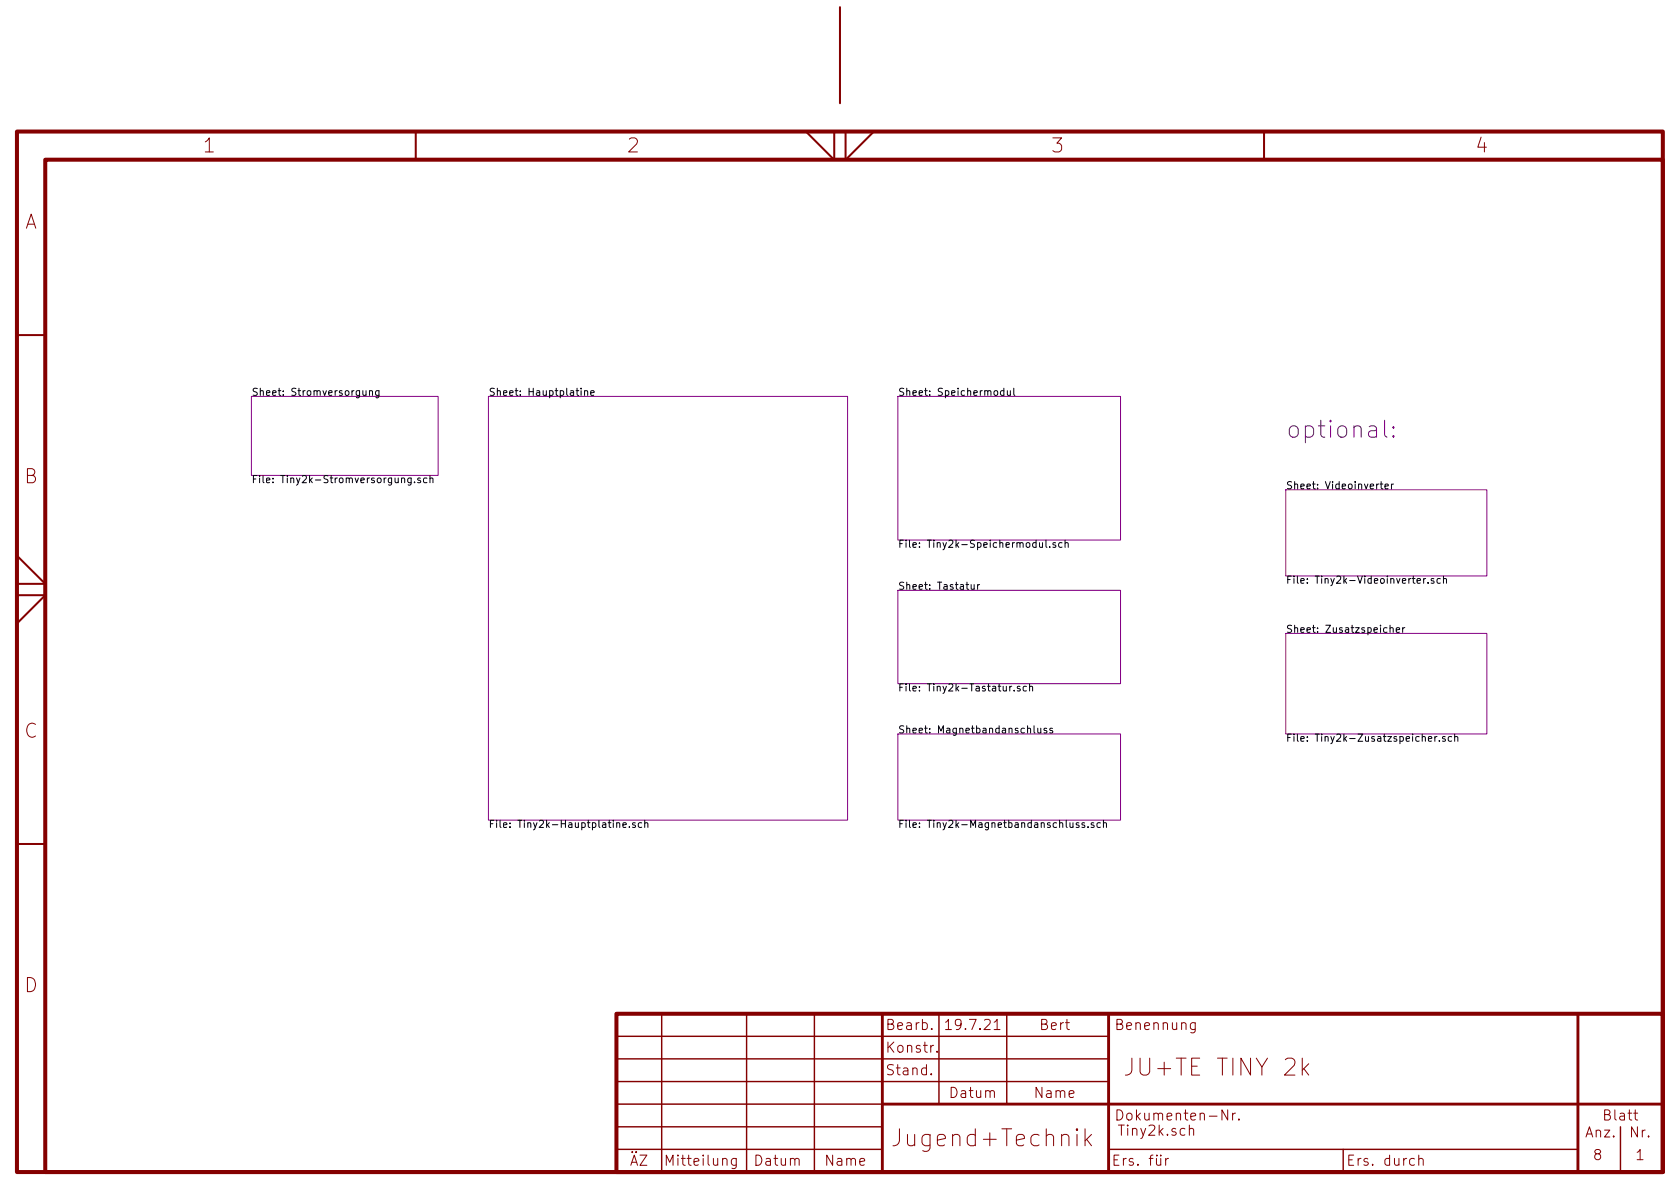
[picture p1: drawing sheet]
<svg xmlns="http://www.w3.org/2000/svg" width="297mm" height="210mm" viewBox="0 0 297 210" stroke-linecap="round" stroke-linejoin="round" font-family="sans-serif">
<path d="M3 23.3h291v184h-291zM8 28.2h286v179.1h-286zM109 179.3h185v28h-185z" fill="none" stroke="#840000" stroke-width=".71"/>
<path d="M148.5 1.3v17M73.5 23.3v4.9M142.5 23.3l5 5v-5M149.5 23.3v5l5-5M223.5 23.3v5M3 59.3h5M3 98.3l5 4.9h-5M3 105.3h5l-5 5M3 149.2h5" fill="none" stroke="#840000" stroke-width=".36"/>
<g fill="none" stroke="#840000" stroke-width=".18">
<path d="M164.6 189.9l.1 .1-.1 .1v-.2v.2M164.7 181.9v.2l-.1-.1 .1-.1v.2M165.7 185.9v.2M167.2 180.8l.5-.5v1.8M167.2 182.1h1M175.8 182.1h1M191.8 199.6v3M210.3 199.7a.44 .44 0 0 1 .7 .1v1M210.3 199v1.8M211.3 180.8v1.5a.5 .5 0 0 1-.8 .3M211.3 180.9l-.5-.1-.3 .4v.7l.3 .2 .5-.1M217.1 196.3v1.8l-1-1.8v1.8"/>
<path d="M217.9 196.8v1.3M218.4 196.8l-.3 .1-.2 .3M219 197.9v.2M230.3 187.1v3M230.5 189l.9 1.1M231.4 188.1l-1.1 1.1M130.2 204.8v1.5a.49 .49 0 0 1-.8 .3M130.2 204.9l-.2-.1a.56 .56 0 0 0-.7 .4v.5a.56 .56 0 0 0 .7 .4l.2-.1M192.1 201.5l.9 1.1M193 200.6l-1.2 1.1M206.1 204.8v1.3M206.6 204.8l-.3 .1-.2 .3"/>
<path d="M250.9 205l.2-.2 .4 .1 .1 1.2M250.9 204.3v1.8"/>
</g>
<g fill="none" stroke="#840000" stroke-width=".25">
<path d="M117 179.3v28M132 179.3v28M144 179.3v28M166 179.3v15.9M178 179.3v15.9M109 183.3h87M109 187.2h87M109 191.3h87M109 199.3h47M109 195.2h47M286.5 199.3v8M109 203.2h47"/>
<path d="M196 203.2h83M237.5 203.2v4.1"/>
</g>
<path d="M156 179.3v28M196 179.3v28M279 179.3v28M156 195.2h138" fill="none" stroke="#840000" stroke-width=".51"/>
<path d="M44.4 70.1h33.1v14h-33.1zM86.4 70.1h63.5v74.9h-63.5zM158.7 70.1h39.4v25.4h-39.4zM227.3 86.6h35.6v15.2h-35.6zM158.7 104.4h39.4v16.5h-39.4zM227.3 112h35.6v17.8h-35.6zM158.7 129.8h39.4v15.2h-39.4z" fill="none" stroke="#840084" stroke-width=".18"/>
<g fill="none" stroke="#000" stroke-width=".18">
<path d="M64.2 69.1v.8h.3l.2-.1M64.7 69.1v.8M65.3 69.2l.2-.1h.3l.1 .8M65.3 69.1v.8M67 69.1v1.1l-.2 .2-.3-.1M67 69.1h-.4l-.2 .2 .1 .6h.5M102.7 68.7v.1M102.7 69.1v.8M103.4 69.2l.1-.1h.3l.1 .8M103.4 69.1v.8M104.4 69.5l.7-.1-.1-.3h-.4l-.2 .2 .1 .6h.5M177.5 69.1h-.4l-.2 .2 .1 .6h.5"/>
<path d="M177.5 68.7v1.2M178.1 69.1l.1 .8h.3l.1-.1M178.6 69.1v.8M179.2 68.7v1l.2 .2M71 84.7l.2-.2 .3 .1 .1 .8M72.7 84.5l-.1 1.2-.1 .1-.3-.1M72.7 84.6l-.4-.1-.2 .3 .1 .5h.5M73.3 85.2v.2M74.3 84.6l-.3-.1-.2 .2 .1 .2 .4 .1v.3h-.5M75.5 84.6l-.4-.1-.2 .3 .1 .5h.5M76 84.7l.2-.2 .3 .1 .1 .8M76 84.1v1.3"/>
<path d="M183.8 96v.7l.3 .1 .2-.1M184.3 96v.8M184.9 95.5v1.1l.2 .2M185.6 96.7v.1M186.6 96h-.3l-.1 .1v.2l.4 .1v.3h-.4M187.8 96h-.4l-.2 .2 .1 .5h.5M188.3 96.1l.2-.1h.3l.1 .8M188.3 95.5v1.3M244 85.6h.5M244.2 85.2v1.1l.3 .1M244.9 86l.6-.1-.1-.3h-.3l-.2 .2v.6h.5M246 85.6v.8"/>
<path d="M246.4 85.6l-.4 .2M171.7 103.4l.1 .8h.3l.1-.1M172.2 103.4v.8M172.8 103.4v.8M173.2 103.4l-.4 .2M245.8 111.1l.1-.1h.4v.8M245.8 110.6v1.2M246.9 111.4l.6-.1-.1-.3h-.4l-.1 .2v.6h.5M248 111v.8M248.4 111l-.4 .2M250.5 102.7l.7-.1-.1-.2-.4-.1-.2 .2 .1 .6h.5M251.7 102.3v.8"/>
<path d="M252.1 102.3l-.3 .1-.1 .1M252.5 103v.1M253.5 102.4l-.3-.1-.2 .2 .1 .2 .4 .1v.3h-.5M254.7 102.4l-.4-.1-.2 .2 .1 .6h.5M255.2 102.4l.2-.1 .3 .1 .1 .7M255.2 101.9v1.2M178.9 121.4h-.3l-.1 .2M179.3 122.1v.1M180.3 121.4h-.3l-.1 .1v.2l.4 .1v.3h-.4M181.5 121.4h-.4l-.2 .2 .1 .5h.5M182 121.5l.2-.1h.3l.1 .8M182 120.9v1.3"/>
<path d="M182.8 128.3v1.1l.2 .2M183.5 128.8v.8h.3l.2-.1M184 128.8v.8M185.1 128.8h-.3l-.2 .2v.1l.5 .2v.3h-.5M186.1 128.8h-.3l-.2 .2 .1 .1 .4 .2v.3h-.5M252.6 130.7l.6-.1-.1-.3-.4-.1-.1 .2v.6h.5M253.7 130.2v.9M254.1 130.2l-.4 .3M254.5 131v.1M255.5 130.3l-.3-.1-.2 .2 .1 .2 .4 .1v.3h-.5M256.7 130.3l-.4-.1-.2 .3 .1 .5h.5M257.2 130.4l.2-.2 .3 .1 .1 .8"/>
<path d="M257.2 129.8v1.3M110.1 145.9l.6-.1v-.3h-.4l-.2 .2 .1 .6h.5M111.3 146.2v.1M112.3 145.5h-.3l-.2 .2 .1 .1 .4 .2v.3h-.5M113.5 145.5h-.4l-.2 .2 .1 .6h.5M114 145.6l.2-.1h.3l.1 .8M114 145.1v1.2M190.8 145.5h-.4l-.1 .2v.1l.5 .2v.3h-.5M191.8 145.5h-.3l-.2 .2v.1l.5 .2v.3h-.5M192.4 146.2v.1M193.4 145.5h-.3l-.2 .2 .1 .1 .4 .2v.3h-.5M194.6 145.5h-.4l-.2 .2 .1 .6h.5"/>
<path d="M195.1 145.6l.2-.1h.3v.8M195.1 145.1v1.2"/>
</g>
<path d="M244.8 74.3v2.6l.2 .3 .2 .1M246.4 77l.1 .2-.1 .1-.2-.1 .2-.2v.3M246.4 75.5l.1 .1-.1 .1-.2-.1 .2-.1v.2" fill="none" stroke="#0000c2" stroke-width=".18"/>
<text font-size="4.2" fill="#0000c2" x="227.3" y="77.5">optional:</text>
<g font-size="4.2" fill="#840000">
<text x="198.5" y="190.3">JU+TE TINY 2k</text>
<text x="159" y="202.8">Jugend+Technik</text>
</g>
<g font-size="3.5" fill="#840000">
<text x="36" y="27">1</text>
<text x="111" y="27">2</text>
<text x="186" y="27">3</text>
<text x="261" y="27">4</text>
<text x="4.3" y="40.5">A</text>
<text x="4.3" y="85.5">B</text>
<text x="4.3" y="130.5">C</text>
<text x="4.3" y="175.5">D</text>
</g>
<g font-size="2.5" fill="#840000">
<text x="156.5" y="182.1">Bearb.</text>
<text x="167.8" y="182.1">19.7.21</text>
<text x="184" y="182.1">Bert</text>
<text x="197" y="182.1">Benennung</text>
<text x="156.5" y="190.1">Stand.</text>
<text x="156.5" y="186.2">Konstr.</text>
<text x="168.1" y="194.2">Datum</text>
<text x="183.1" y="194.2">Name</text>
<text x="197" y="198.1">Dokumenten-Nr.</text>
<text x="197.5" y="200.8">Tiny2k.sch</text>
<text x="280.4" y="201.1">Anz.</text>
<text x="283.7" y="198.1">Blatt</text>
<text x="288.3" y="201.1">Nr.</text>
<text x="111.3" y="206.1">ÄZ</text>
<text x="118.1" y="206.1">Mitteilung</text>
<text x="133.6" y="206.1">Datum</text>
<text x="146.1" y="206.1">Name</text>
<text x="196.5" y="206.1">Ers. für</text>
<text x="238" y="206.1">Ers. durch</text>
<text x="281.8" y="205.2">8</text>
<text x="289.3" y="205.2">1</text>
</g>
<g font-size="1.8">
<text x="44.4" y="70">Sheet: Stromversorgung</text>
<text x="86.4" y="70">Sheet: Hauptplatine</text>
<text x="158.7" y="70">Sheet: Speichermodul</text>
<text x="44.4" y="85.4">File: Tiny2k-Stromversorgung.sch</text>
<text x="227.3" y="86.5">Sheet: Videoinverter</text>
<text x="158.7" y="96.9">File: Tiny2k-Speichermodul.sch</text>
<text x="158.7" y="104.3">Sheet: Tastatur</text>
<text x="227.3" y="103.2">File: Tiny2k-Videoinverter.sch</text>
<text x="227.3" y="111.9">Sheet: Zusatzspeicher</text>
<text x="158.7" y="122.3">File: Tiny2k-Tastatur.sch</text>
<text x="158.7" y="129.7">Sheet: Magnetbandanschluss</text>
<text x="227.3" y="131.2">File: Tiny2k-Zusatzspeicher.sch</text>
<text x="86.4" y="146.4">File: Tiny2k-Hauptplatine.sch</text>
<text x="158.7" y="146.4">File: Tiny2k-Magnetbandanschluss.sch</text>
</g>
</svg>
